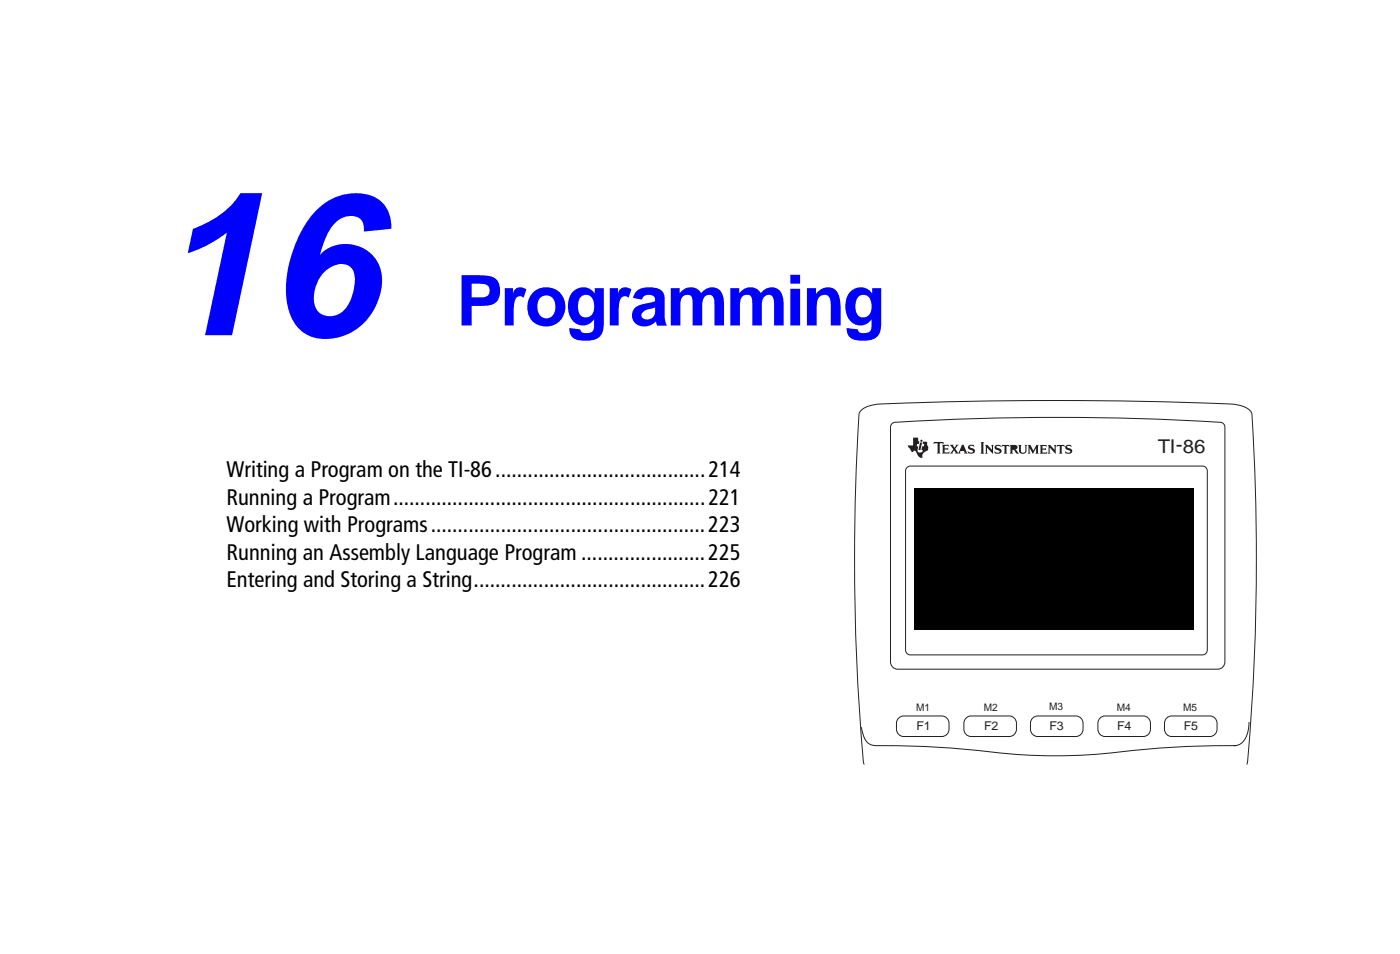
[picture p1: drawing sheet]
<svg xmlns="http://www.w3.org/2000/svg" width="199mm" height="135mm" viewBox="0 0 199 135" stroke-linecap="round" stroke-linejoin="round" font-family="sans-serif">
<path d="M126.7 60.1l.2-.1a364.4 364.4 0 0 1 46.7 0l.4 .4v.2v33.3a1.03 1.03 0 0 1-1 1.1h-45.5a1.03 1.03 0 0 1-1-1.1v-33.3zM127.8 101.8l.6-.2h5.4a1.03 1.03 0 0 1 1 1 1.46 1.46 0 0 1-.7 1.9h-5.7a1.03 1.03 0 0 1-1-1 1.58 1.58 0 0 1 .4-1.7zM137.3 101.8l.6-.2h5.5a1.03 1.03 0 0 1 1 1 1.46 1.46 0 0 1-.7 1.9h-5.8a1.03 1.03 0 0 1-1-1 1.58 1.58 0 0 1 .4-1.7zM146.8 101.8l.6-.2h5.4a1.03 1.03 0 0 1 1.1 1 1.46 1.46 0 0 1-.7 1.9h-5.8a1.03 1.03 0 0 1-1-1 1.58 1.58 0 0 1 .4-1.7zM156.4 101.8l.6-.2h5.4a1.03 1.03 0 0 1 1 1 1.46 1.46 0 0 1-.7 1.9h-5.7a1.03 1.03 0 0 1-1-1 1.58 1.58 0 0 1 .4-1.7zM165.8 101.8l.6-.2h5.5a1.03 1.03 0 0 1 1 1 1.46 1.46 0 0 1-.7 1.9h-5.8a1.03 1.03 0 0 1-1-1 1.58 1.58 0 0 1 .4-1.7zM177.4 102.5a3.4 3.4 0 0 1-1.5 3.2l-.5 .1a141.5 141.5 0 0 0-19.2 1.2 81.8 81.8 0 0 1-17.9-.6 157.8 157.8 0 0 0-14.4-.6 2.07 2.07 0 0 1-1.4-2l-.1-.6" fill="none" stroke="#231f20" stroke-width=".14"/>
<g fill="#231f20">
<path d="M129.7 62.1h.7v.5h.2l-.1 .4h-.2l-.1 .3h.2a.8 .8 0 0 0 .1 .9l.5-.1 .1-.2h-.2v-.1l.1-.5h.2l.1-.3h-.2v-.3h.6v.5l.2 .2a.44 .44 0 0 1-.4 .6 .79 .79 0 0 0-.5 1 .7 .7 0 0 1-.8-.7l-.3-.4-.3 .2h-.1l-.5-.9h.7z"/>
<path d="M130.7 62.8h.3l-.2 1.1h-.3z"/>
<path d="M137.6 63.3l.2-.1 .5-.1 .1 .3-.4-.1-.2 .1 .6 .3 .1 .3a.75 .75 0 0 1-.9 .4l-.1-.4a.47 .47 0 0 0 .7 .1l-.1-.2-.5-.2-.1-.2z"/>
<path d="M133.8 63.1h.9l.1 .3-.1-.1h-.5v.3l.5-.1v.4l-.5-.1v.3l.4 .1 .3-.1-.1 .3h-1l.1-.2v-.9z"/>
<path d="M132.7 62.7h1.3l.1 .3-.3-.1-.3 .1v1.2l.1 .2h-.5l.1-.2v-1.2l-.3-.1-.3 .1z"/>
<path d="M134.9 63.1h.6l-.1 .2 .2 .2 .2-.2v-.2h.4l-.5 .6 .4 .6 .6-1.2h.2l.6 1.3h-.5v-.4h-.5l-.1 .2 .1 .2h-.8v-.2l-.2-.3-.2 .3 .1 .2h-.5l.5-.6z"/>
<path d="M136.7 63.4l.2 .5h-.4z"/>
<path d="M139.3 62.7h.5l-.1 .2v1.3l.1 .2h-.5l.1-.2v-1.3z"/>
<path d="M139.9 63.1h.4l.6 .7v-.5l-.1-.2h.4l-.1 .2v1.1l-.9-.9v.7l.1 .2h-.4l.1-.2v-.9z"/>
<path d="M144.6 63.1h.5l-.1 .2v.7a.32 .32 0 0 0 .3 .2 .32 .32 0 0 0 .4-.2v-.7l-.1-.2h.3l-.1 .2v.7a.55 .55 0 0 1-.5 .4 .55 .55 0 0 1-.5-.4v-.7z"/>
<path d="M142.3 63.1h1l.1 .3-.3-.1-.1 .1v.8l.1 .2h-.5l.1-.2v-.9l-.5 .1z"/>
<path d="M141.4 63.3l.1-.1 .6-.1 .1 .3-.4-.1-.3 .1 .7 .3 .1 .3a.76 .76 0 0 1-.9 .4l-.1-.4a.47 .47 0 0 0 .7 .1l-.1-.2-.5-.2-.1-.2z"/>
<path d="M146 63.1h.4l.4 .9 .4-.9h.4l-.1 .2v.9l.1 .2h-.5l.1-.2v-.6l-.5 .8-.4-.8v.6l.1 .2h-.4l.1-.2v-.9z"/>
<path d="M148.8 63.1h.4l.6 .7v-.5l-.1-.2h.4l-.1 .2v1.1l-.9-.9v.7l.1 .2h-.4l.2-.2v-.9z"/>
<path d="M147.7 63.1h.9l.1 .3-.1-.1h-.5v.4l.5-.1v.3l-.5-.1v.3l.4 .1 .3-.1-.1 .3h-1l.1-.2v-.9z"/>
<path d="M150.2 63.1h1l.1 .3-.4-.1-.1 .1v.8l.1 .2h-.5l.1-.2v-.9l-.4 .1z"/>
<path d="M151.4 63.3l.2-.1 .5-.1 .1 .3-.4-.1-.2 .1 .6 .3 .1 .3a.76 .76 0 0 1-.9 .4l-.1-.4a.47 .47 0 0 0 .7 .1l-.1-.2-.5-.2-.1-.2z"/>
<path d="M143.4 63.1h.7l.4 .2v.3l-.3 .2 .6 .5-.1 .1a.49 .49 0 0 1-.6-.5l-.3-.1 .1 .6h-.5l.1-.2v-.9z"/>
<path d="M143.8 63.3l.4 .1 .1 .1a.35 .35 0 0 1-.5 .2z"/>
<circle cx="130.9" cy="62.6" r=".16"/>
</g>
<path d="M122.4 58.2a4.3 4.3 0 0 1 2.8-.9 606 606 0 0 1 50.2 .1 3.4 3.4 0 0 1 2.4 1.1l.1 .3a333.9 333.9 0 0 1-.7 49.2 4.2 4.2 0 0 1-2.9 3 23.3 23.3 0 0 1-7.2 1.6 147.9 147.9 0 0 1-38.4-.6 10.1 10.1 0 0 1-5.2-2.3l-.7-1.1-.2-.6a333.2 333.2 0 0 1-.6-49.2zM128.8 66.3l.5-.2h41.5a.69 .69 0 0 1 .7 .7v25.4a.69 .69 0 0 1-.7 .7h-41.5a.69 .69 0 0 1-.7-.7v-25.4z" fill="none" stroke="#231f20" stroke-width=".14"/>
<path d="M122.2 108.7h56.2v5.3h-56.2z" fill="#fff" stroke="#fff" stroke-width=".32"/>
<path d="M129.8 69.3h39.7v20.1h-39.7z" fill="#000"/>
<text font-size="29" fill="#00f" x="22.2" y="47.6">16</text>
<text font-size="9.9" fill="#00f" x="64.8" y="46.2">Programming</text>
<g font-size="3.2">
<text x="32.2" y="67.7">Writing a Program on the TI-86.......................................214</text>
<text x="32.2" y="71.6">Running a Program..........................................................221</text>
<text x="32.2" y="75.5">Working with Programs...................................................223</text>
<text x="32.2" y="79.4">Running an Assembly Language Program .......................225</text>
<text x="32.2" y="83.3">Entering and Storing a String...........................................226</text>
</g>
<g font-size="2.7" fill="#231f20">
<text x="164.5" y="64.3">TI 86</text>
<text x="167.1" y="64.1">-</text>
</g>
<g font-size="1.7" fill="#231f20">
<text x="130.2" y="103.6">F1</text>
<text x="139.8" y="103.6">F2</text>
<text x="149.1" y="103.6">F3</text>
<text x="158.7" y="103.6">F4</text>
<text x="168.2" y="103.6">F5</text>
</g>
<g font-size="1.5" fill="#231f20">
<text x="130.2" y="100.9">M1</text>
<text x="139.7" y="100.9">M2</text>
<text x="149.1" y="100.7">M3</text>
<text x="158.7" y="100.9">M4</text>
<text x="168.1" y="100.9">M5</text>
</g>
</svg>
